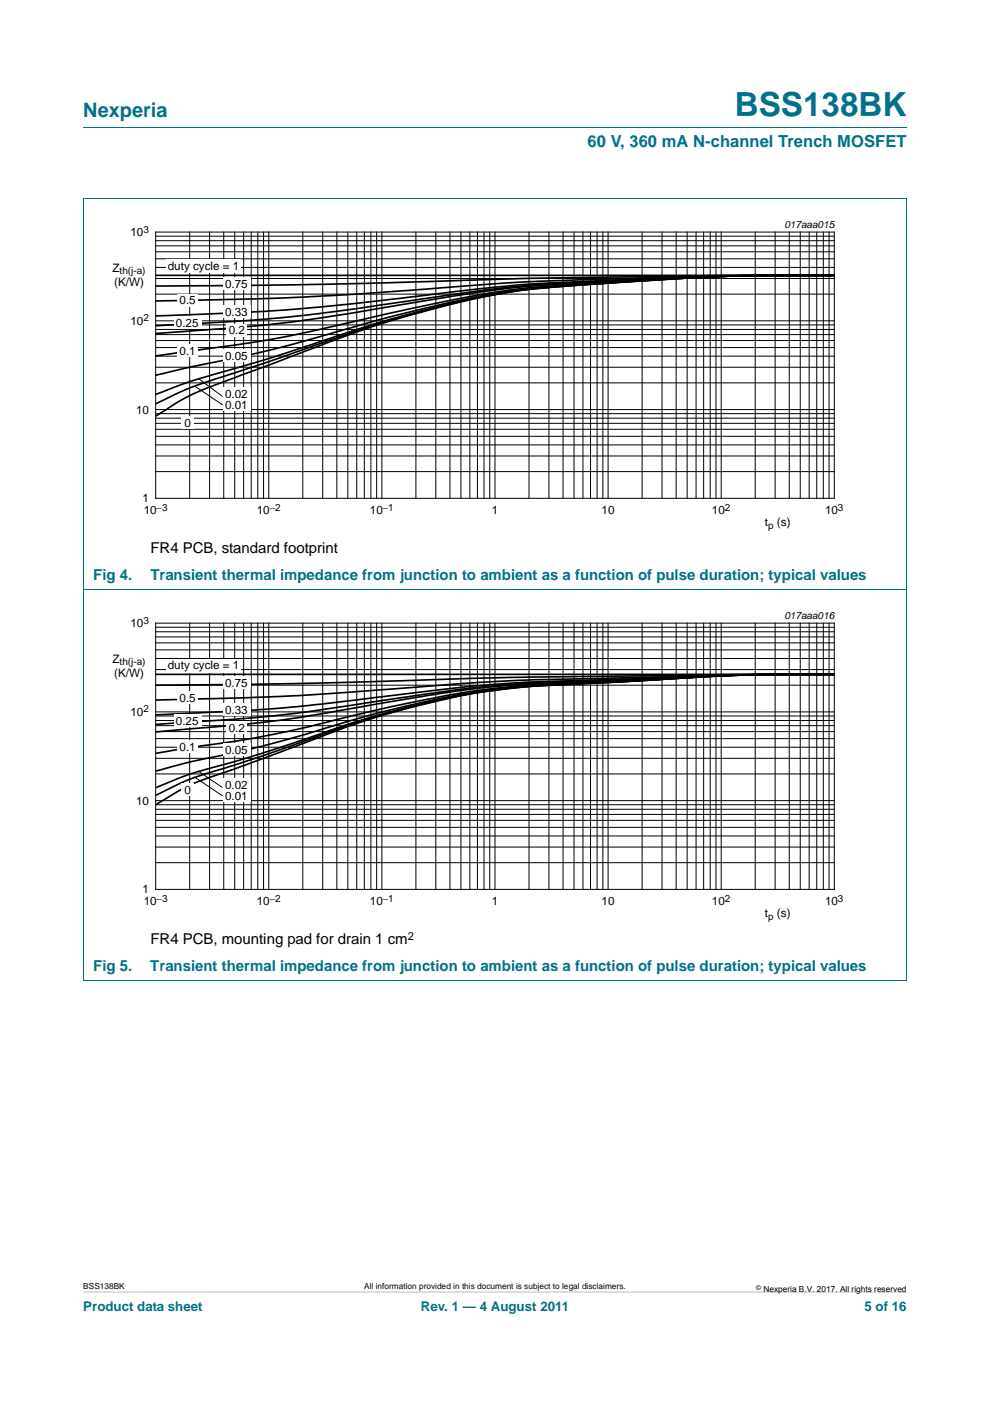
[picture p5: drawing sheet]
<svg xmlns="http://www.w3.org/2000/svg" width="210mm" height="297mm" viewBox="0 0 210 297" stroke-linecap="round" stroke-linejoin="round" font-family="sans-serif">
<path d="M17.7 273.9l174.6 .1z" fill="#00718a"/>
<path d="M17.7 27h174.6M17.6 42.1h174.7M17.7 42.2v165.7l174.6 .1v-165.8M17.6 125.1h174.7" fill="none" stroke="#00718a" stroke-width=".21"/>
<path d="M20.3 46.4h169.4v66.3h-169.4z" fill="none" stroke="#fff" stroke-width=".21"/>
<g fill="none" stroke="#000" stroke-width=".21">
<path d="M33 49.2h144v56.5h-144zM33 59h144M33 56.7h144M33 54.9h144M33 53.4h144M33 52.1h144M33 51h144M33 50.1h144M40.2 49.2v56.5M44.5 49.2v56.5M47.5 49.2v56.5M49.8 49.2v56.5"/>
<path d="M51.7 49.2v56.5M53.3 49.2v56.5M54.7 49.2v56.5M55.9 49.2v56.5M57 49.2v56.5M64.2 49.2v56.5M68.4 49.2v56.5M71.4 49.2v56.5M73.8 49.2v56.5M75.7 49.2v56.5M77.3 49.2v56.5M78.7 49.2v56.5"/>
<path d="M79.9 49.2v56.5M81 49.2v56.5M88.2 49.2v56.5M92.4 49.2v56.5M95.4 49.2v56.5M97.8 49.2v56.5M99.7 49.2v56.5M101.3 49.2v56.5M102.7 49.2v56.5M103.9 49.2v56.5M105 49.2v56.5M112.2 49.2v56.5"/>
<path d="M116.4 49.2v56.5M119.4 49.2v56.5M121.8 49.2v56.5M123.6 49.2v56.5M125.3 49.2v56.5M126.6 49.2v56.5M127.9 49.2v56.5M129 49.2v56.5M136.2 49.2v56.5M140.4 49.2v56.5M143.4 49.2v56.5M145.7 49.2v56.5"/>
<path d="M147.6 49.2v56.5M149.2 49.2v56.5M150.6 49.2v56.5M151.9 49.2v56.5M153 49.2v56.5M160.2 49.2v56.5M164.4 49.2v56.5M167.4 49.2v56.5M169.7 49.2v56.5M171.6 49.2v56.5M173.2 49.2v56.5M174.6 49.2v56.5"/>
<path d="M175.8 49.2v56.5M33 77.9h144M33 75.5h144M33 73.7h144M33 72.2h144M33 70.9h144M33 69.8h144M33 68.9h144M33 68h144M33 62.4h144M33 100h144M33 96.7h144"/>
<path d="M33 94.3h144M33 92.5h144M33 91h144M33 89.8h144M33 88.7h144M33 87.7h144M33 86.8h144M33 81.2h144"/>
</g>
<path d="M33.2 58.4h143.6M176.8 58.4h-24.8l-30.8 .5-50.9 1.3-37.1 .4M176.8 58.4l-23.1 .1-39.2 1.1-7.8 .4-30.9 2.3-11 .7-9.5 .3-22.1 .5M176.8 58.4l-25.7 .2-28.4 1.1a392.3 392.3 0 0 0-38.2 3.6l-11.2 1.3-12.7 1.1-7.8 .5-19.6 .8M176.8 58.4l-24.8 .2-29.3 1.3a291.1 291.1 0 0 0-36.4 4l-14.7 2.1-10.2 1.2-12 1-16.2 .9M176.8 58.4l-24.8 .2-28.3 1.4a270.4 270.4 0 0 0-38.3 4.6l-16.3 2.7-10.2 1.3-11.3 1.1-14.4 1M176.8 58.4l-24.8 .2-29.3 1.6a183.3 183.3 0 0 0-34.5 5l-16.6 3.8a283.4 283.4 0 0 1-34.1 5.8l-4.3 .6M176.8 58.4l-22.2 .1-9.5 .5-20.5 1.2a168 168 0 0 0-37.4 5.9l-7 1.8-6.9 1.9a321.1 321.1 0 0 1-34.9 8.5l-5.2 1.2M176.8 58.4h-15.7l-10 .3-26.5 1.6a159 159 0 0 0-38.3 6.4l-7 2-25.6 8.3a185.9 185.9 0 0 0-20.5 6.6M176.8 58.4h-15.7l-10 .3-26.5 1.6a161 161 0 0 0-40.1 7.1 627.5 627.5 0 0 0-28.3 9.5l-8.6 2.9a71.4 71.4 0 0 0-14.4 5.7M176.8 58.4h-15.7l-10 .3-28.4 1.8a147.6 147.6 0 0 0-36.4 6.5 378.7 378.7 0 0 0-31 11l-5.9 2.2a55.4 55.4 0 0 0-16.2 7.9" fill="none" stroke="#000" stroke-width=".35"/>
<g fill="#fff">
<path d="M35.2 55h15.9v3h-15.9z"/>
<path d="M47.3 58.8h5.9v2.6h-5.9z"/>
<path d="M37.6 62.3h4.4v2.6h-4.4z"/>
<path d="M47.3 64.8h5.9v2.6h-5.9z"/>
<path d="M36.9 67.1h5.8v2.6h-5.8z"/>
<path d="M48 68.7h4.4v2.6h-4.4z"/>
<path d="M37.6 73h4.4v2.6h-4.4z"/>
<path d="M47.3 74h5.9v2.6h-5.9z"/>
<path d="M47.3 82.2h5.9v2.5h-5.9z"/>
<path d="M47.3 84.6h5.9v2.5h-5.9z"/>
<path d="M38.5 88.2h2.6v2.6h-2.6z"/>
</g>
<g fill="none" stroke="#000" stroke-width=".21">
<path d="M41.2 81.8l6 4M42 80.2l5.2 3.9M33 132.1h144v56.5h-144zM33 139.6h144M33 137.8h144M33 136.3h144M33 135h144M33 133.9h144M33 133h144M40.2 132.1v56.5M44.5 132.1v56.5M47.5 132.1v56.5"/>
<path d="M49.8 132.1v56.5M51.7 132.1v56.5M53.3 132.1v56.5M54.7 132.1v56.5M55.9 132.1v56.5M57 132.1v56.5M64.2 132.1v56.5M68.4 132.1v56.5M71.4 132.1v56.5M73.8 132.1v56.5M75.7 132.1v56.5M77.3 132.1v56.5"/>
<path d="M78.7 132.1v56.5M79.9 132.1v56.5M81 132.1v56.5M88.2 132.1v56.5M92.4 132.1v56.5M95.4 132.1v56.5M97.8 132.1v56.5M99.7 132.1v56.5M101.3 132.1v56.5M102.7 132.1v56.5M103.9 132.1v56.5M105 132.1v56.5"/>
<path d="M112.2 132.1v56.5M116.4 132.1v56.5M119.4 132.1v56.5M121.8 132.1v56.5M123.6 132.1v56.5M125.3 132.1v56.5M126.6 132.1v56.5M127.9 132.1v56.5M129 132.1v56.5M136.2 132.1v56.5M140.4 132.1v56.5M143.4 132.1v56.5"/>
<path d="M145.7 132.1v56.5M147.6 132.1v56.5M149.2 132.1v56.5M150.6 132.1v56.5M151.9 132.1v56.5M153 132.1v56.5M160.2 132.1v56.5M164.4 132.1v56.5M167.4 132.1v56.5M169.7 132.1v56.5M171.6 132.1v56.5M173.2 132.1v56.5"/>
<path d="M174.6 132.1v56.5M175.8 132.1v56.5M33 158.4h144M33 156.6h144M33 155.1h144M33 153.9h144M33 152.8h144M33 151.8h144M33 150.9h144M33 145.3h144M33 142h144M33 179.6h144"/>
<path d="M33 177.2h144M33 175.4h144M33 173.9h144M33 172.7h144M33 171.6h144M33 170.6h144M33 169.8h144M33 164.1h144M33 160.8h144M33 182.9h144"/>
</g>
<path d="M20.3 129.3h169.4v66.3h-169.4z" fill="none" stroke="#fff" stroke-width=".21"/>
<path d="M35.2 139.7h15.9v2.9h-15.9z" fill="#fff"/>
<path d="M41.2 164.7l6 4M42 163.4l5.2 3.6" fill="none" stroke="#000" stroke-width=".21"/>
<path d="M33.2 143h143.7M176.9 143h-20.5l-47 .6-42.8 1.3-33.4 .4M176.9 143l-22.2 .1-44.4 1.1-12.5 .7-34.4 2.6-12.4 .5-17.8 .4M176.9 143l-20.5 .1-35.7 1.3a317.9 317.9 0 0 0-37.8 3.1l-10.1 1.2a446.5 446.5 0 0 1-39.6 2.9M176.9 143l-22.2 .2-31 1.2a268.3 268.3 0 0 0-41.7 4l-9.2 1.4a329.3 329.3 0 0 1-36.1 3.5l-3.5 .3M176.9 143l-22.2 .2-31.9 1.4a229.2 229.2 0 0 0-39.9 4.2l-9.5 1.6a279.3 279.3 0 0 1-35.8 4.4l-4.4 .4M176.9 143h-14.5l-8.6 .2-32 1.6a178.1 178.1 0 0 0-37.2 4.7l-11.2 2.6a235.9 235.9 0 0 1-34 6.5l-6.2 1.1M176.9 143l-19.6 .1-33.6 1.8a167.8 167.8 0 0 0-42.6 6l-12 3.5a241.3 241.3 0 0 1-28.7 7.1l-7.2 1.9M176.9 143h-14.5l-8.6 .2-30.1 1.7a154.7 154.7 0 0 0-31.9 3.8 224.3 224.3 0 0 0-29.4 8.8l-.9 .3a348.7 348.7 0 0 1-21.1 6.3l-7.2 2.8M176.9 143h-8.4a662.4 662.4 0 0 0-39.5 1.7l-7.2 .3a148.8 148.8 0 0 0-40.7 6.5 465.7 465.7 0 0 0-23.9 8.3l-12 3.8a54.3 54.3 0 0 0-12 4.9M176.9 143h-8.4a586.4 586.4 0 0 0-37.8 1.6l-7 .4a150.7 150.7 0 0 0-28.1 3 181.5 181.5 0 0 0-32.2 10l-17 6.1a40.4 40.4 0 0 0-11.4 5.4l-1.8 1" fill="none" stroke="#000" stroke-width=".35"/>
<g fill="#fff">
<path d="M47.3 143.5h5.9v2.6h-5.9z"/>
<path d="M37.6 146.7h4.4v2.5h-4.4z"/>
<path d="M47.3 149.1h5.9v2.6h-5.9z"/>
<path d="M36.9 151.5h5.8v2.5h-5.8z"/>
<path d="M48 153h4.4v2.6h-4.4z"/>
<path d="M37.6 157h4.4v2.5h-4.4z"/>
<path d="M47.3 157.7h5.9v2.6h-5.9z"/>
<path d="M47.3 165.1h5.9v2.6h-5.9z"/>
<path d="M47.3 167.5h5.9v2.6h-5.9z"/>
<path d="M38.5 166.2h2.6v2.6h-2.6z"/>
</g>
<text font-size="7" fill="#00718a" x="155.9" y="24.6">BSS138BK</text>
<text font-size="4.2" fill="#00718a" x="17.7" y="24.9">Nexperia</text>
<text font-size="3.5" fill="#00718a" x="124.6" y="31.1">60 V, 360 mA N-channel Trench MOSFET</text>
<g font-size="3.2">
<text x="31.9" y="117.3">FR4 PCB, standard footprint</text>
<text x="31.9" y="200.2">FR4 PCB, mounting pad for drain 1 cm</text>
</g>
<g font-size="3.2" fill="#00718a">
<text x="19.8" y="123">Fig 4.</text>
<text x="31.9" y="123">Transient thermal impedance from junction to ambient as a function of pulse duration; typical values</text>
<text x="19.8" y="205.9">Fig 5.</text>
<text x="31.9" y="205.9">Transient thermal impedance from junction to ambient as a function of pulse duration; typical values</text>
</g>
<g font-size="2.8" fill="#00718a">
<text x="17.7" y="277.9">Product data sheet</text>
<text x="89.3" y="277.9">Rev. 1 — 4 August 2011</text>
<text x="183.4" y="277.9">5 of 16</text>
</g>
<g font-size="2.5">
<text x="27.7" y="50.1">10</text>
<text x="23.9" y="57.6">Z</text>
<text x="35.6" y="57.2">duty cycle = 1</text>
<text x="24.2" y="60.6">(K/W)</text>
<text x="38.1" y="64.4">0.5</text>
<text x="47.8" y="61.1">0.75</text>
<text x="27.7" y="68.9">10</text>
<text x="37.3" y="69.4">0.25</text>
<text x="47.8" y="67">0.33</text>
<text x="48.5" y="70.9">0.2</text>
<text x="38.1" y="75.2">0.1</text>
<text x="47.8" y="76.3">0.05</text>
<text x="28.9" y="87.7">10</text>
<text x="47.8" y="84.4">0.02</text>
<text x="47.8" y="86.8">0.01</text>
<text x="39.1" y="90.5">0</text>
<text x="30.2" y="106.5">1</text>
<text x="30.5" y="109">10</text>
<text x="54.5" y="109">10</text>
<text x="78.5" y="109">10</text>
<text x="104.3" y="109">1</text>
<text x="127.6" y="109">10</text>
<text x="151" y="109">10</text>
<text x="162.2" y="111.6">t</text>
<text x="164.8" y="111.6">(s)</text>
<text x="175" y="109">10</text>
<text x="27.7" y="133">10</text>
<text x="23.9" y="140.5">Z</text>
<text x="24.2" y="143.5">(K/W)</text>
<text x="35.6" y="141.9">duty cycle = 1</text>
<text x="38.1" y="148.7">0.5</text>
<text x="47.8" y="145.7">0.75</text>
<text x="27.7" y="151.8">10</text>
<text x="37.3" y="153.7">0.25</text>
<text x="47.8" y="151.4">0.33</text>
<text x="48.5" y="155.2">0.2</text>
<text x="38.1" y="159.2">0.1</text>
<text x="47.8" y="159.9">0.05</text>
<text x="47.8" y="167.3">0.02</text>
<text x="28.9" y="170.6">10</text>
<text x="39.1" y="168.4">0</text>
<text x="47.8" y="169.7">0.01</text>
<text x="30.2" y="189.4">1</text>
<text x="30.5" y="192">10</text>
<text x="54.5" y="192">10</text>
<text x="78.5" y="192">10</text>
<text x="104.3" y="192">1</text>
<text x="127.6" y="192">10</text>
<text x="151" y="192">10</text>
<text x="175" y="192">10</text>
<text x="162.2" y="194.5">t</text>
<text x="164.8" y="194.5">(s)</text>
</g>
<text font-size="2.4" x="86.5" y="199.3">2</text>
<g font-size="2.1">
<text x="30.4" y="49.3">3</text>
<text x="166.4" y="48.4">017aaa015</text>
<text x="25.4" y="58.1">th(j-a)</text>
<text x="30.4" y="68.1">2</text>
<text x="33.2" y="108.3">−3</text>
<text x="57.2" y="108.3">−2</text>
<text x="81.2" y="108.3">−1</text>
<text x="153.8" y="108.3">2</text>
<text x="162.9" y="112.1">p</text>
<text x="177.7" y="108.3">3</text>
<text x="166.4" y="131.3">017aaa016</text>
<text x="30.4" y="132.2">3</text>
<text x="25.4" y="141">th(j-a)</text>
<text x="30.4" y="151">2</text>
<text x="33.2" y="191.2">−3</text>
<text x="57.2" y="191.2">−2</text>
<text x="81.2" y="191.2">−1</text>
<text x="153.8" y="191.2">2</text>
<text x="177.7" y="191.2">3</text>
<text x="162.9" y="195">p</text>
</g>
<g font-size="1.8">
<text x="17.7" y="273.3">BSS138BK</text>
<text x="77.3" y="273.3">All information provided in this document is subject to legal disclaimers.</text>
<text x="161.9" y="273.9">Nexperia B.V. 2017. All rights reserved</text>
</g>
<text font-size="1.4" x="160.4" y="273.4">©</text>
</svg>
